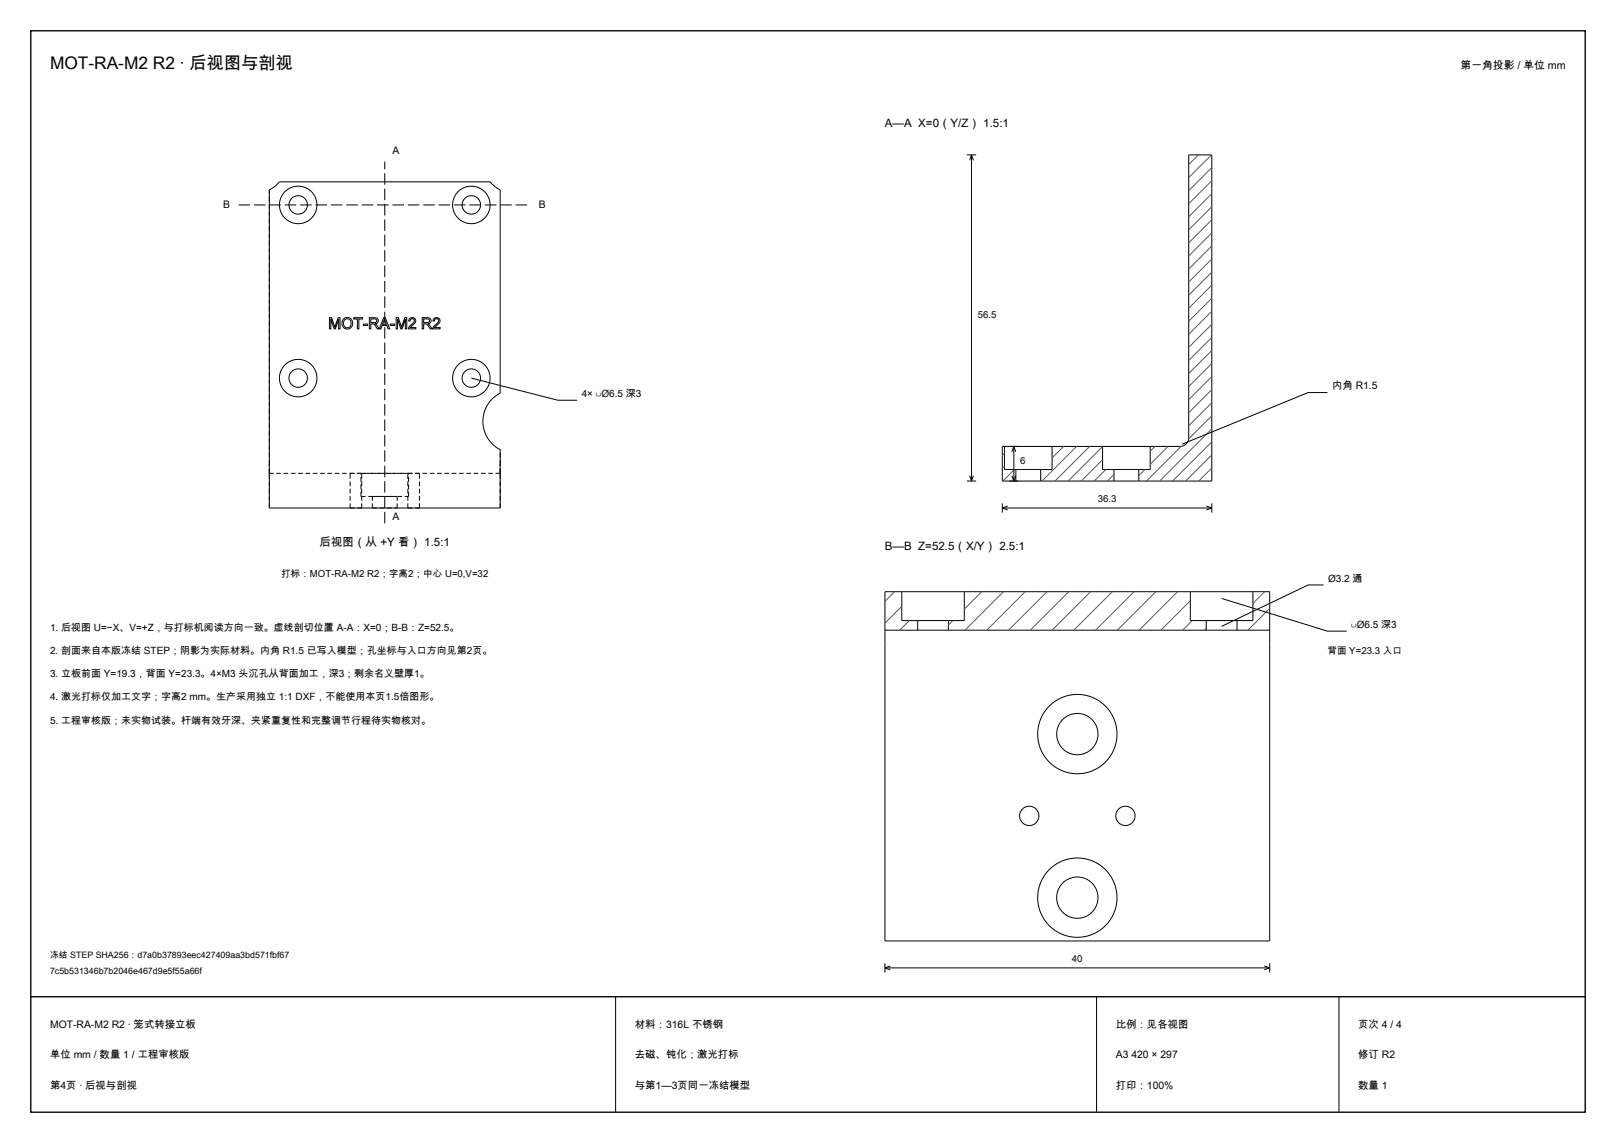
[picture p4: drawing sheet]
<svg xmlns="http://www.w3.org/2000/svg" width="420mm" height="297mm" viewBox="0 0 420 297" stroke-linecap="round" stroke-linejoin="round" font-family="sans-serif">
<path d="M8 8h404v281h-404zM8 259h404" fill="none" stroke="#000" stroke-width=".35"/>
<g fill="none" stroke="#000" stroke-width=".26" stroke-dasharray="1.2 .7" stroke-linecap="butt">
<path d="M70 123v-2.2M70 132v-9M70 120.8v-71.5M91 123h3M91 132h3M91 132v-9M93.8 123h12.4M93.8 129v-6M93.8 129h12.4M94 132v-9M96.8 132h6.4M96.8 129h6.4"/>
<path d="M96.8 132v-3M103.2 132v-3M106 123h3M106 132h3M106 132v-9M106.2 129v-6M109 132v-9M130 132v-9M130 123v-2.2M130 123h-60M130 120.8v-4"/>
</g>
<g fill="none" stroke="#000" stroke-width=".26">
<path d="M70 49.3l1.7-1.1 .9-1h54.8l.9 1 1.7 1.1v52.9a8.2 8.2 0 0 0 0 14.6v15.2h-60zM251.3 40.2h2.4M252.5 40.2v84.8M252.5 40.2l-.5 1.4M252.5 40.2l.5 1.4M85.6 82.5h.6l.8 2.5 .9-2.5h.5v3h-.4v-2.5l-.8 2.5h-.4l-.8-2.5v2.5h-.4zM89.6 83.1a1.07 1.07 0 0 1 1.4 .2 1.07 1.07 0 0 1 0 1.4 1.07 1.07 0 0 1-1.4 .2 1.49 1.49 0 0 1 0-1.8zM91.9 82.5h2.3v.4h-.9v2.6h-.4v-2.6h-1zM94.4 84.2h1.1v.4h-1.1zM96 82.5h1.3a.8 .8 0 0 1 1 .7 .8 .8 0 0 1-.8 .9l1 1.4h-.4l-.7-1.1-.6-.2h-.4v1.3h-.4zM96.4 82.9h.9a.51 .51 0 0 1 .6 .5 .51 .51 0 0 1-.7 .4h-.8zM99.7 82.5h.4l1.2 3h-.4l-.4-.9h-1.2l-.3 .9h-.4z"/>
<path d="M99.9 82.9l.5 1.4h-1zM101.4 84.2h1.1v.4h-1.1zM103 82.5h.5l.8 2.5 .9-2.5h.5v3h-.3v-2.5l-.9 2.5h-.3l-.9-2.5v2.5h-.3zM106.5 82.8a.93 .93 0 0 1 1.4 .1 .93 .93 0 0 1-.3 1.3l-1 .9h1.5v.4h-2l.3-.7 .8-.7a.63 .63 0 0 0 .5-.8 .63 .63 0 0 0-.9-.4l-.2 .5h-.4zM109.7 82.5h1.3a.8 .8 0 0 1 1 .7 .8 .8 0 0 1-.8 .9l1.1 1.4h-.5l-.7-1.1-.5-.2h-.5v1.3h-.4zM110.1 82.9h.9a.51 .51 0 0 1 .6 .5 .51 .51 0 0 1-.7 .4h-.8zM112.8 82.8a.93 .93 0 0 1 1.4 .1 .93 .93 0 0 1-.3 1.3l-1 .9h1.5v.4h-1.9l.2-.7 .8-.7a.63 .63 0 0 0 .5-.8 .63 .63 0 0 0-.9-.4l-.2 .5h-.4zM122.5 98.3l22.5 5.7h5M261.1 116h12.3M261.1 116h-.6v9h4.2M261.1 116v6h2.9M262.3 116h2.4"/>
<path d="M263.5 116v9M263.5 116l-.5 1.4M263.5 116l.5 1.4M273.4 116h13.2M273.4 116v6h-2.9M286.6 116h12.3M286.6 116v6h2.9M298.9 116h7.8a2.25 2.25 0 0 0 2.3-2.2v-73.6h6v84.8h-19M298.9 116v6h-2.9M345 102h-5l-32.7 13.4M251.3 125h2.4M252 123.6l.5 1.4"/>
<path d="M253 123.6l-.5 1.4M260.5 132h54.5M260.5 130.8v2.4M260.5 132l1.4 .5M261.9 131.5l-1.4 .5M263 123.6l.5 1.4M264 123.6l-.5 1.4M264 122v3h6.5M264 122h6.5M270.5 125h19M270.5 122v3M289.5 125h6.5"/>
<path d="M289.5 122h6.5M289.5 122v3M296 122v3M313.5 131.5l1.5 .5M315 130.8v2.4M315 132l-1.5 .5M234.4 153.8h16.2M234.4 153.8h-4.4v10M234.4 153.8v7.5h4.1M250.6 153.8h58.8M250.6 153.8v7.5h-4.1M309.4 153.8h16.2"/>
<path d="M309.4 153.8v7.5h4.1M317.5 155.5l27.5 8.5h5M325.6 153.8h4.4v10M325.6 153.8v7.5h-4.1M344 152h-4l-22.5 10.7M230 163.8v80.7h100v-80.7M230 163.8h8.5M238.5 163.8h8M238.5 161.3h8M238.5 161.3v2.5M246.5 163.8h67M246.5 161.3v2.5"/>
<path d="M313.5 163.8h8M313.5 161.3h8M313.5 161.3v2.5M321.5 163.8h8.5M321.5 161.3v2.5M160 259v30M230 250.3v2.4M230 251.5h100M230 251.5l1.4 .5M231.4 251l-1.4 .5M285 259v30M328.6 251l1.4 .5"/>
<path d="M330 250.3v2.4M330 251.5l-1.4 .5M348 259v30"/>
<circle cx="77.5" cy="53.3" r="2.4"/>
<circle cx="77.5" cy="53.3" r="4.9"/>
<circle cx="122.5" cy="53.3" r="2.4"/>
<circle cx="122.5" cy="53.2" r="4.9"/>
<circle cx="77.5" cy="98.3" r="4.9"/>
<circle cx="77.5" cy="98.2" r="2.4"/>
<circle cx="90.3" cy="84" r="1.46"/>
<circle cx="122.5" cy="98.2" r="2.4"/>
<circle cx="122.5" cy="98.3" r="4.9"/>
<circle cx="280" cy="190.8" r="5.4"/>
<circle cx="280" cy="190.8" r="10.3"/>
<circle cx="267.5" cy="212" r="2.51"/>
<circle cx="292.5" cy="212" r="2.51"/>
<circle cx="280" cy="233.3" r="5.4"/>
<circle cx="280" cy="233.3" r="10.3"/>
</g>
<path d="M62 53.3h76M100 136v-94" fill="none" stroke="#000" stroke-width=".26" stroke-dasharray="3 1" stroke-linecap="butt"/>
<g fill="none" stroke="#595959" stroke-width=".26">
<path d="M311.5 40.2l-2.5 2.6M314.8 40.2l-5.8 5.9M315 57.1l-6 6M315 53.7l-6 6M315 50.3l-6 6M315 46.9l-6 6M315 43.5l-6 6M315 77.5l-6 6M315 74.1l-6 6M315 70.7l-6 6M315 67.3l-6 6M315 63.9l-6 6"/>
<path d="M315 60.5l-6 6M315 97.8l-6 6M315 94.5l-6 6M315 91.1l-6 6M315 87.7l-6 6M315 84.3l-6 6M315 80.9l-6 6M261.1 117.8l-.6 .6M276.4 116l-3 3M279.8 116l-9 9M283.2 116l-9 9M286.6 119.4l-5.6 5.6"/>
<path d="M286.6 116.1l-9 8.9M300.2 116l-1.3 1.3M303.6 116l-4.7 4.6M307 115.9l-9 9.1M315 118.2l-6.8 6.8M315 114.8l-10.2 10.2M315 111.4l-13.6 13.6M315 108l-6.1 6.1M315 104.6l-6 6M315 101.2l-6 6M261.1 121.2l-.6 .6M263.6 122l-3 3"/>
<path d="M287.4 122l-3 3M289.5 123.3l-1.7 1.7M297.6 122l-1.6 1.6M315 121.6l-3.4 3.4M232.5 153.8l-2.5 2.5M234.4 157.6l-4.4 4.3M255.1 153.8l-4.5 4.5M260.8 153.8l-10 10M266.5 153.8l-10 10M272.1 153.8l-10 10M277.8 153.8l-10 10M283.4 153.8l-10 10"/>
<path d="M289.1 153.8l-10 10M294.7 153.8l-10 10M300.4 153.8l-10 10M306.1 153.8l-10 10M309.4 156.1l-7.7 7.7M328.7 153.8l-3.1 3M330 158.1l-5.7 5.7M236.3 161.3l-2.5 2.5M247.6 161.3l-1.1 1.1M309.9 161.3l-2.5 2.5M313.5 163.3l-.5 .5"/>
</g>
<text font-size="4.5" x="13" y="18">MOT-RA-M2 R2 · 后视图与剖视</text>
<g font-size="3">
<text x="230" y="33">A—A X=0（Y/Z） 1.5:1</text>
<text x="83" y="142">后视图（从 +Y 看） 1.5:1</text>
<text x="230" y="143">B—B Z=52.5（X/Y） 2.5:1</text>
</g>
<text font-size="2.8" x="379.6" y="18">第一角投影 / 单位 mm</text>
<g font-size="2.7">
<text x="102" y="40">A</text>
<text x="58" y="54">B</text>
<text x="140" y="54">B</text>
<text x="346.2" y="101.2">内角 R1.5</text>
<text x="102" y="135">A</text>
<text x="13" y="267">MOT-RA-M2 R2 · 笼式转接立板</text>
<text x="165" y="267">材料：316L 不锈钢</text>
<text x="290" y="267">比例：见各视图</text>
<text x="353" y="267">页次 4 / 4</text>
<text x="13" y="275">单位 mm / 数量 1 / 工程审核版</text>
<text x="165" y="275">去磁、钝化；激光打标</text>
<text x="290" y="275">A3 420 × 297</text>
<text x="353" y="275">修订 R2</text>
<text x="13" y="283">第4页 · 后视与剖视</text>
<text x="165" y="283">与第1—3页同一冻结模型</text>
<text x="290" y="283">打印：100%</text>
<text x="353" y="283">数量 1</text>
</g>
<g font-size="2.6">
<text x="151.2" y="103.2">4× ⌴Ø6.5 深3</text>
<text x="345.2" y="151.2">Ø3.2 通</text>
<text x="13" y="164">1. 后视图 U=−X、V=+Z，与打标机阅读方向一致。虚线剖切位置 A-A：X=0；B-B：Z=52.5。</text>
<text x="351.2" y="163.2">⌴Ø6.5 深3</text>
<text x="13" y="170">2. 剖面来自本版冻结 STEP；阴影为实际材料。内角 R1.5 已写入模型；孔坐标与入口方向见第2页。</text>
<text x="13" y="176">3. 立板前面 Y=19.3，背面 Y=23.3。4×M3 头沉孔从背面加工，深3；剩余名义壁厚1。</text>
<text x="13" y="182">4. 激光打标仅加工文字；字高2 mm。生产采用独立 1:1 DXF，不能使用本页1.5倍图形。</text>
<text x="13" y="188">5. 工程审核版；未实物试装。杆端有效牙深、夹紧重复性和完整调节行程待实物核对。</text>
</g>
<g font-size="2.5">
<text x="254.1" y="82.6">56.5</text>
<text x="265.1" y="120.5">6</text>
<text x="285.3" y="130.4">36.3</text>
<text x="73.1" y="150">打标：MOT-RA-M2 R2；字高2；中心 U=0,V=32</text>
<text x="345" y="170">背面 Y=23.3 入口</text>
<text x="278.6" y="249.9">40</text>
</g>
<g font-size="2.3">
<text x="13" y="249">冻结 STEP SHA256：d7a0b37893eec427409aa3bd571fbf67</text>
<text x="13" y="253">7c5b531346b7b2046e467d9e5f55a66f</text>
</g>
</svg>
